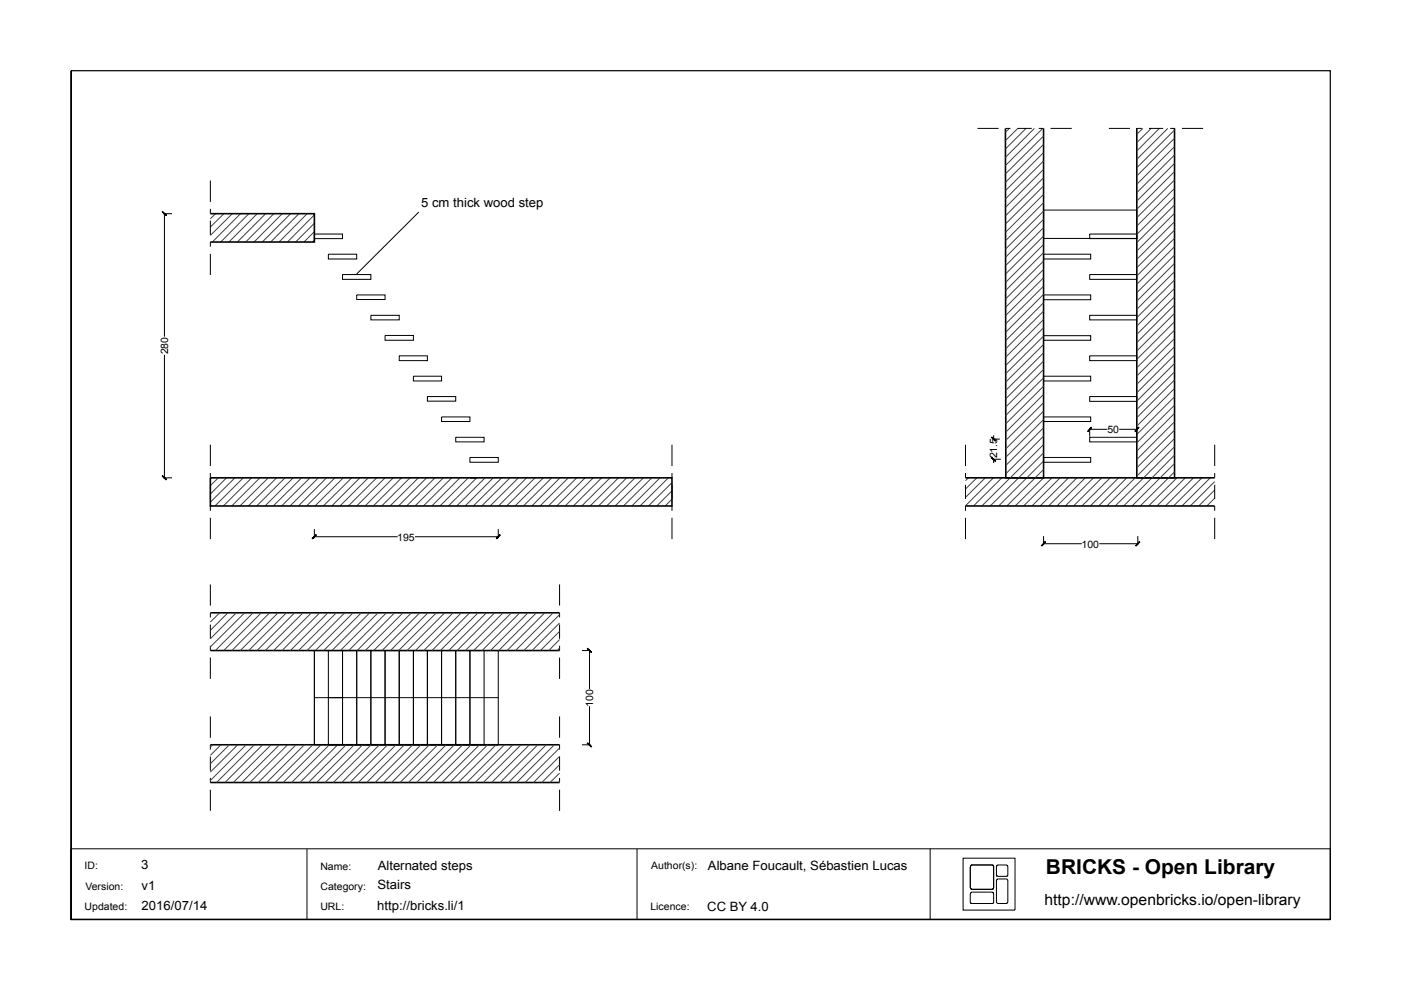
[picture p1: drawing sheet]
<svg xmlns="http://www.w3.org/2000/svg" width="297mm" height="210mm" viewBox="0 0 297 210" stroke-linecap="round" stroke-linejoin="round" font-family="sans-serif">
<g fill="none" stroke="#404040" stroke-width=".21">
<path d="M214 27.2l-.8 .8M215.8 27.2l-2.6 2.6M217.5 27.2l-4.3 4.4M219.3 27.2l-6.1 6.2M221.1 27.2l-7.9 7.9M221.3 28.8l-8.1 8.1M221.3 30.6l-8.1 8.1M221.3 32.3l-8.1 8.1M221.3 34.1l-8.1 8.1M221.3 35.9l-8.1 8M221.3 37.7l-8.1 8M221.3 39.4l-8.1 8.1"/>
<path d="M242.3 27.2l-1.3 1.3M244.1 27.2l-3.1 3M245.8 27.2l-4.8 4.8M247.6 27.2l-6.6 6.6M249 27.6l-8 8M249 29.3l-8 8M249 31.1l-8 8M249 32.9l-8 8M249 34.6l-8 8M249 36.4l-8 8M249 38.1l-8 8.1M249 39.9l-8 8"/>
<path d="M45.7 45.3l-1.1 1.1M47.5 45.3l-2.9 2.8M49.3 45.3l-4.7 4.6M51 45.3l-6 6M52.8 45.3l-6 6M54.5 45.3l-6 6M56.3 45.3l-6 6M58.1 45.3l-6 6M59.8 45.3l-5.9 6M61.6 45.3l-6 6M63.4 45.3l-6 6M65.1 45.3l-5.9 6"/>
<path d="M66.7 45.6l-5.8 5.7M66.7 47.3l-4 4M66.7 49.1l-2.2 2.2M66.7 50.9l-.5 .4M221.3 41.2l-8.1 8M221.3 43l-8.1 8M221.3 44.8l-8.1 8M221.3 46.5l-8.1 8M221.3 48.3l-8.1 8M221.3 50l-8.1 8.1M221.3 51.8l-8.1 8.1M221.3 53.6l-8.1 8"/>
<path d="M221.3 55.3l-8.1 8.1M221.3 57.1l-8.1 8.1M221.3 58.9l-8.1 8M249 41.7l-8 8M249 43.4l-8 8M249 45.2l-8 8M249 47l-8 8M249 48.8l-8 8M249 50.5l-8 8M249 52.3l-8 8M249 54.1l-8 8M249 55.8l-8 8"/>
<path d="M249 57.6l-8 8M249 59.4l-8 8M221.3 60.7l-8.1 8M221.3 62.4l-8.1 8M221.3 64.2l-8.1 8M221.3 66l-8.1 8M221.3 67.7l-8.1 8M221.3 69.5l-8.1 8M221.3 71.3l-8.1 8M221.3 73l-8.1 8M221.3 74.8l-8.1 8M221.3 76.5l-8.1 8.1"/>
<path d="M221.3 78.3l-8.1 8M249 62.9l-8 8M249 70l-8 8M249 77.1l-8 8M249 61.1l-8 8M249 64.7l-8 8M249 66.4l-8 8M249 68.2l-8 8M249 71.8l-8 7.9M249 73.5l-8 8M249 75.3l-8 8M249 78.8l-8 8"/>
<path d="M221.3 90.7l-8 8M221.3 94.2l-13.1 13.1M221.3 96l-11.3 11.3M221.3 97.8l-9.6 9.5M221.3 99.5l-7.8 7.8M221.3 80.1l-8.1 8M221.3 81.9l-8.1 8M221.3 83.6l-8.1 8.1M221.3 85.4l-8.1 8M221.3 87.2l-8 8M221.3 88.9l-8 8.1M221.3 92.5l-8 8"/>
<path d="M249 84.1l-8 8M249 91.2l-8 8M249 94.7l-12.5 12.6M249 96.5l-10.8 10.8M249 98.3l-9 9M249 80.6l-8 8M249 82.3l-8 8M249 85.9l-8 8M249 87.6l-8 8M249 89.4l-8 8M249 93l-8 8M46.3 101.3l-1.7 1.7"/>
<path d="M48 101.3l-3.4 3.4M49.8 101.3l-5.2 5.2M51.6 101.3l-6 6M53.4 101.3l-6.1 6M55.1 101.3l-6 6M56.9 101.3l-6 6M58.7 101.3l-6.1 6M60.4 101.3l-6 6M62.2 101.3l-6 6M63.9 101.3l-6 6M65.7 101.3l-6 6M67.5 101.3l-6 6"/>
<path d="M69.2 101.3l-5.9 6M71 101.3l-6 6M72.8 101.3l-6 6M74.6 101.3l-6 6M76.3 101.3l-6 6M78.1 101.3l-6 6M79.9 101.3l-6 6M81.6 101.3l-6 6M83.4 101.3l-6 6M85.2 101.3l-6.1 6M86.9 101.3l-6 6M88.7 101.3l-6 6"/>
<path d="M90.4 101.3l-5.9 6M92.2 101.3l-6 6M94 101.3l-6 6M95.8 101.3l-6 6M97.5 101.3l-6 6M99.3 101.3l-6 6M101.1 101.3l-6 6M102.8 101.3l-6 6M104.6 101.3l-6 6M106.4 101.3l-6 6M108.1 101.3l-6 6M109.9 101.3l-6 6"/>
<path d="M111.7 101.3l-6 6M113.4 101.3l-6 6M115.2 101.3l-6 6M117 101.3l-6 6M118.7 101.3l-5.9 6M120.5 101.3l-6 6M122.3 101.3l-6 6M124.1 101.3l-6.1 6M125.8 101.3l-6 6M127.6 101.3l-6 6M129.3 101.3l-6 6M131.1 101.3l-6 6"/>
<path d="M132.9 101.3l-6 6M134.6 101.3l-6 6M136.4 101.3l-6 6M138.2 101.3l-6 6M139.9 101.3l-5.9 6M141.7 101.3l-6 6M142.5 102.3l-5 5M142.5 104.1l-3.2 3.2M142.5 105.8l-1.5 1.5M205.3 101.3l-.6 .6M207.1 101.3l-2.4 2.4M208.9 101.3l-4.2 4.2"/>
<path d="M210.6 101.3l-5.9 5.9M212.4 101.3l-6 6M221.3 101.3l-6.1 6M223 101.3l-6 6M224.8 101.3l-6 6M226.5 101.3l-6 6M228.3 101.3l-6 6M230.1 101.3l-6 6M231.8 101.3l-5.9 6M233.6 101.3l-6 6M235.4 101.3l-6 6M237.2 101.3l-6 6"/>
<path d="M238.9 101.3l-6 6M240.7 101.3l-6 6M249 100l-7.3 7.3M249.5 101.3l-6 6M251.3 101.3l-6 6M253 101.3l-5.9 6M254.8 101.3l-6 6M256.6 101.3l-6 6M257.5 102.1l-5.1 5.2M257.5 103.9l-3.4 3.4M257.5 105.6l-1.6 1.7M44.8 129.9l-.2 .2"/>
<path d="M46.6 129.9l-2 2M48.3 129.9l-3.7 3.8M50.1 129.9l-5.5 5.5M51.9 129.9l-7.3 7.3M53.7 129.9l-8 8M55.4 129.9l-8 8M57.2 129.9l-8 8M58.9 129.9l-8 8M60.7 129.9l-8 8M62.5 129.9l-8 8M64.2 129.9l-8 8M66 129.9l-8 8"/>
<path d="M67.8 129.9l-8 8M69.5 129.9l-7.9 8M71.3 129.9l-8 8M73.1 129.9l-8 8M74.9 129.9l-8 8M76.6 129.9l-8 8M78.4 129.9l-8 8M80.2 129.9l-8 8M81.9 129.9l-8 8M83.7 129.9l-8 8M85.4 129.9l-8 8M87.2 129.9l-8 8"/>
<path d="M89 129.9l-8 8M90.7 129.9l-7.9 8M92.5 129.9l-8 8M94.3 129.9l-8 8M96.1 129.9l-8 8M97.8 129.9l-7.9 8M99.6 129.9l-8 8M101.4 129.9l-8 8M103.1 129.9l-8 8M104.9 129.9l-8 8M106.7 129.9l-8 8M108.4 129.9l-8 8"/>
<path d="M110.2 129.9l-8 8M112 129.9l-8 8M113.7 129.9l-8 8M115.5 129.9l-8 8M117.3 129.9l-8 8M118.6 130.3l-7.5 7.6M118.6 132.1l-5.8 5.8M118.6 133.9l-4 4M118.6 135.6l-2.2 2.3M118.6 137.4l-.5 .5M45.1 157.9l-.5 .5M46.8 157.9l-2.2 2.3"/>
<path d="M48.6 157.9l-4 4M50.4 157.9l-5.8 5.8M52.2 157.9l-7.6 7.6M53.9 157.9l-8 8M55.7 157.9l-8 8M57.5 157.9l-8 8M59.2 157.9l-8 8M61 157.9l-8 8M62.8 157.9l-8 8M64.5 157.9l-8 8M66.3 157.9l-8 8M68.1 157.9l-8.1 8"/>
<path d="M69.8 157.9l-8 8M71.6 157.9l-8 8M73.4 157.9l-8 8M75.1 157.9l-8 8M76.9 157.9l-8 8M78.7 157.9l-8 8M80.5 157.9l-8 8M82.2 157.9l-8 8M84 157.9l-8 8M85.7 157.9l-8 8M87.5 157.9l-8 8M89.3 157.9l-8 8"/>
<path d="M91 157.9l-8 8M92.8 157.9l-8 8M94.6 157.9l-8 8M96.3 157.9l-8 8M98.1 157.9l-8 8M99.9 157.9l-8 8M101.7 157.9l-8 8M103.4 157.9l-8 8M105.2 157.9l-8 8M107 157.9l-8 8M108.7 157.9l-8 8M110.5 157.9l-8 8"/>
<path d="M112.2 157.9l-8 8M114 157.9l-8 8M115.8 157.9l-8 8M117.5 157.9l-8 8M118.6 158.6l-7.3 7.3M118.6 160.4l-5.5 5.5M118.6 162.1l-3.7 3.8M118.6 163.9l-2 2M118.6 165.7l-.2 .2"/>
</g>
<path d="M213.2 27.2l.1 74.1h8v-74.1M241 27.1v74.2h8v-74.1M44.6 45.3h22.1v6h-22.1M44.6 101.3h97.9v6h-97.9zM99.6 101.3h1.5M204.7 101.3h52.8M204.7 107.3h52.8M44.6 129.9h74M44.6 137.9h74M44.6 157.9h74M44.6 165.9h74" fill="none" stroke="#000" stroke-width=".34"/>
<g fill="none" stroke="#000" stroke-width=".21">
<path d="M44.6 38.3v4.5M207.2 27.2h4.5M213.3 27.2h.9M215.8 27.2h3M220.2 27.2h1.1M222.7 27.2h4.5M235.1 27.2h4.5M241.1 27.2h1M243.6 27.2h3M248.1 27.2h1M250.6 27.2h4.5M34.6 45.3h1.9"/>
<path d="M34.9 45.3v26.1M44.6 44.3v1M44.6 46.8v3M44.6 51.3v1M44.6 53.8v4.5M66.7 49.6h5.9v1h-5.9zM69.6 53.9h6v1h-6zM72.6 58.2h6v1h-6zM88.8 45l-13.2 13.1M221.3 44.5h19.7v6.1h-19.7zM221.3 53.9h9.9v1h-9.9zM231 58.2h10v1h-10z"/>
<path d="M231 49.6h10v1h-10zM34.9 75.2v26.1M75.6 62.5h6v1h-6zM78.6 66.9h6v.9h-6zM81.6 71.1h6.1v1h-6.1zM84.6 75.4h6v1.1h-6zM87.7 79.8h5.9v1h-5.9zM221.3 79.8h9.9v1h-9.9zM221.3 71.2h9.9v.9h-9.9zM221.3 62.5h9.9v1h-9.9zM231 75.4h10v1.1h-10zM231 66.9h10v.9h-10z"/>
<path d="M44.6 94.3v4.5M90.6 84.1h6v1h-6zM93.6 88.4h6v1h-6zM96.6 92.7h6v1h-6zM99.6 97h6v1h-6zM142.5 94.3v4.5M204.7 94.3v4.5M210.4 97.4h1.8M210.4 93.1h1.6M210.7 92.3v.8M210.7 97.4v.8M221.3 88.4h9.9v1h-9.9z"/>
<path d="M221.3 97h9.9v1h-9.9zM231 92.7h10v1h-10zM231 84.1h10v1h-10zM231 90.7v1.9M231 91h3.8M237.3 91h3.7M241 90.7v1.9M257.5 94.3v4.5M34.6 101.3h1.9M44.6 100.3v1M44.6 102.8v3M44.6 107.3v1"/>
<path d="M44.6 109.8v4.5M66.7 112.2v1.9M66.7 113.8h17.6M88 113.8h17.6M105.6 112.2v1.9M142.5 100.3v1M142.5 102.8v3M142.5 107.3v1M142.5 109.8v4.5M204.7 100.3v1M204.7 102.8v3M204.7 107.3v1"/>
<path d="M204.7 109.8v4.5M221.3 113.7v1.9M221.3 115.3h8.1M233.1 115.3h8.1M241.2 113.7v1.9M257.5 100.3v1M257.5 102.8v3M257.5 107.3v1M257.5 109.8v4.5M44.6 123.9v4.5M44.6 129.9v1M44.6 132.4v3"/>
<path d="M44.6 136.9v1M44.6 139.4v4.5M66.7 137.9h38.9v20M66.7 137.9v20h2.9M66.7 137.9v20M69.6 137.9h3v20h-3zM72.6 137.9h3v20h-3zM75.6 137.9h3v20h-3zM78.6 137.9h3v20h-3zM81.6 137.9h3v20h-3zM84.6 137.9h3.1v20h-3.1zM87.7 137.9h2.9v20h-2.9z"/>
<path d="M90.6 137.9h3v20h-3zM93.6 137.9h3v20h-3zM96.6 137.9h3v20h-3zM99.6 137.9h3v20h-3zM118.6 123.9v4.5M118.6 129.9v1M118.6 132.4v3M118.6 136.9v1M118.6 139.4v4.5M123.4 137.9h1.8M125 137.9v8.2M44.6 151.9v4.5"/>
<path d="M44.6 157.9v1M66.7 147.9h38.9M118.6 151.9v4.5M118.6 157.9v1M123.4 157.9h1.8M125 149.7v8.2M15.1 180h266.9v15h-266.9zM44.6 160.4v3M44.6 164.9v1M44.6 167.4v4.5M65.1 180v15M118.6 160.4v3"/>
<path d="M118.6 164.9v1M118.6 167.4v4.5M135.1 180v15M197.2 180v15M15.1 195h266.9M204.2 182h11v11h-11zM205.8 183.6l.2-.2h4.4l.3 .3-.1 4.7-.2 .2h-4.1a.67 .67 0 0 1-.6-1.1zM205.8 189.3l.2-.1h4.4l.3 .2v1.7a.58 .58 0 0 1-.9 .5h-3.6a.6 .6 0 0 1-.5-1zM211.3 186.5l.2-.1h1.7a.63 .63 0 0 1 .5 .9v3.8a.73 .73 0 0 1-1.1 .5h-.8a.65 .65 0 0 1-.5-1zM211.4 183.5l2.1-.1 .2 .3v1.6a.65 .65 0 0 1-1 .5l-1.4-.1v-2z"/>
</g>
<path d="M15.1 15h266.9v180h-266.9v-180v180h266.9h-266.9v-15" fill="none" stroke="#000" stroke-width=".25"/>
<g fill="#000" stroke="#000" stroke-width=".21">
<path d="M34.4 44.9l.8 .8 .1-.1zM34.5 44.8l.8 .8-.9-.7z"/>
<path d="M210.3 92.6l-.1 .1 .9 .7zM210.2 92.7l.9 .7-.1 .1z"/>
<path d="M210.2 97l.8 .8h.1zM210.2 97h.1l.8 .8z"/>
<path d="M231.4 90.6l-.7 .9 .8-.8zM231.4 90.6l-.7 .9-.1-.1z"/>
<path d="M240.6 91.4l.1 .1 .7-.9zM241.4 90.6l.1 .1-.8 .8z"/>
<path d="M34.5 100.8l-.1 .1 .9 .7zM34.4 100.9l.9 .7-.1 .1z"/>
<path d="M67 113.4l-.7 .8 .8-.7zM66.2 114.1l.8-.7-.7 .8z"/>
<path d="M105.2 114.1l.1 .1 .7-.8zM106 113.4l.1 .1-.8 .7z"/>
<path d="M221.6 114.9l-.7 .8 .8-.8zM221.6 114.9l-.7 .8h-.1z"/>
<path d="M240.8 115.7h.1l.7-.8zM241.6 114.9h.1l-.8 .8z"/>
<path d="M124.5 137.5l.8 .9 .1-.1zM124.5 137.5h.1l.8 .8z"/>
<path d="M124.6 157.5l-.1 .1 .9 .7zM124.5 157.6l.9 .7-.1 .1z"/>
</g>
<text font-size="4.3" x="221.8" y="185.3">BRICKS - Open Library</text>
<text font-size="3.3" x="221.5" y="191.9">http://www.openbricks.io/open-library</text>
<g font-size="2.7">
<text x="89.3" y="43.8">5 cm thick wood step</text>
<text x="30" y="184.3">3</text>
<text x="80.1" y="184.4">Alternated steps</text>
<text x="150.1" y="184.4">Albane Foucault, Sébastien Lucas</text>
<text x="30" y="188.6">v1</text>
<text x="80" y="188.5">Stairs</text>
<text x="30" y="192.9">2016/07/14</text>
<text x="80" y="192.9">http://bricks.li/1</text>
<text x="150" y="193.1">CC BY 4.0</text>
</g>
<g font-size="2.2">
<text x="35.6" y="75.1" transform="rotate(-90 35.6 75.1)">280</text>
<text x="234.8" y="91.8">50</text>
<text x="211.4" y="97.2" transform="rotate(-90 211.4 97.2)">21.5</text>
<text x="84.2" y="114.6">195</text>
<text x="229.3" y="116.1">100</text>
<text x="125.8" y="149.9" transform="rotate(-90 125.8 149.9)">100</text>
<text x="17.9" y="184.3">ID:</text>
<text x="67.9" y="184.4">Name:</text>
<text x="138.1" y="184.3">Author(s):</text>
<text x="18.1" y="188.6">Version:</text>
<text x="68" y="188.7">Category:</text>
<text x="17.9" y="192.9">Updated:</text>
<text x="67.9" y="192.9">URL:</text>
<text x="137.9" y="192.9">Licence:</text>
</g>
</svg>
